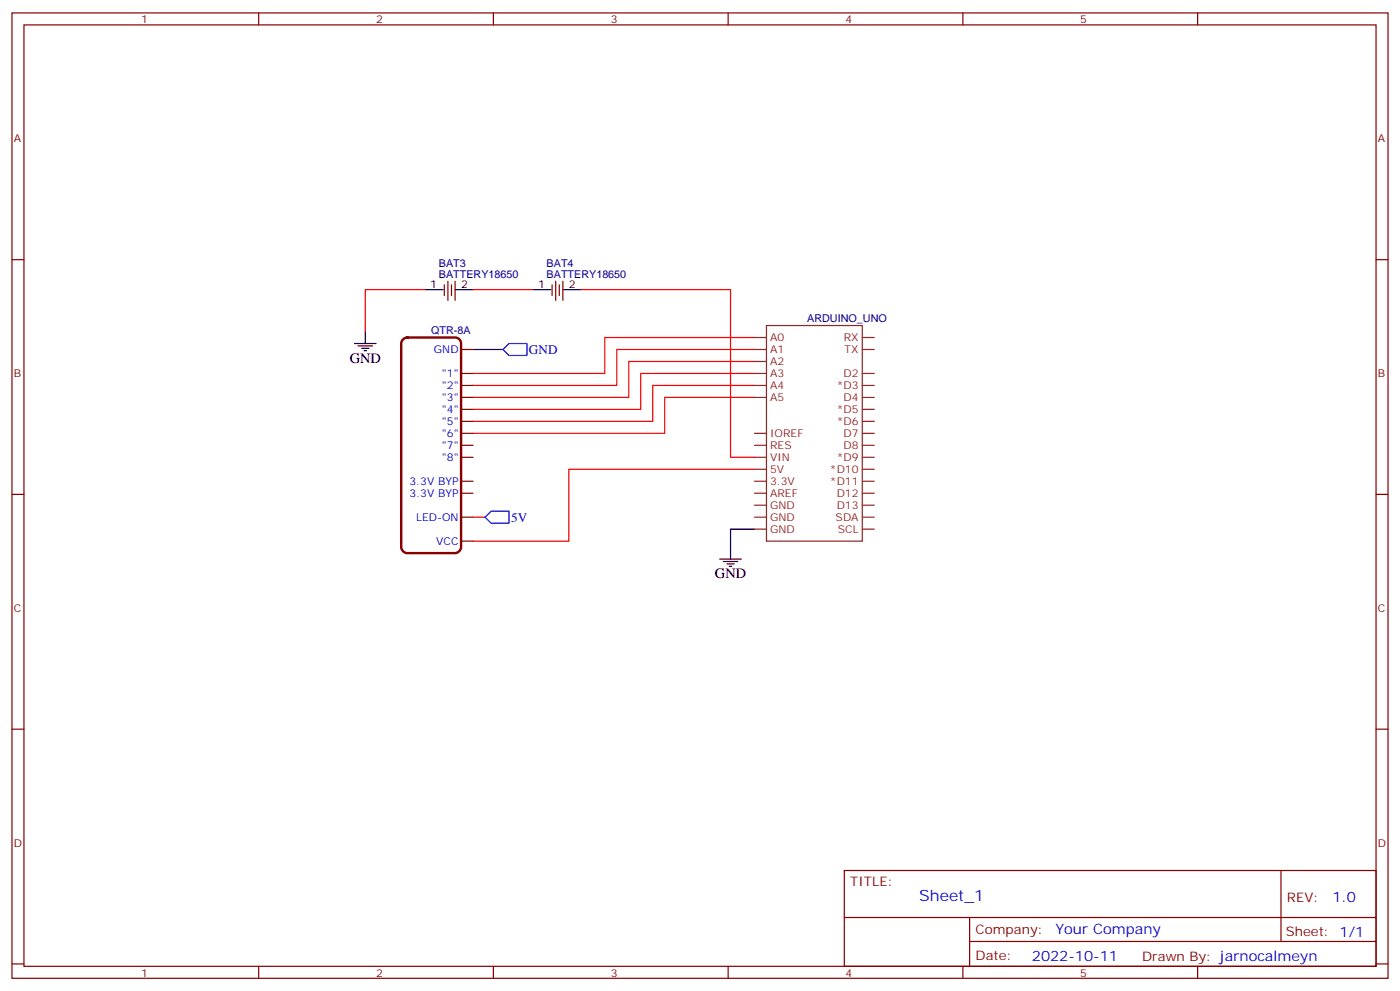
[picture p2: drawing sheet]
<svg xmlns="http://www.w3.org/2000/svg" width="412mm" height="292mm" viewBox="0 0 412 292" stroke-linecap="round" stroke-linejoin="round" font-family="sans-serif">
<g fill="none" stroke="#870000" stroke-width=".35">
<path d="M3.5 3.8h405.4v284.3h-405.4zM7.1 7.3h398.2v277.3h-398.2zM76.2 3.8v3.5M145.3 3.8v3.5M214.5 3.8v3.5M283.6 3.8v3.5M352.8 3.8v3.5M3.5 76.5h3.6M405.3 76.5h3.6M130.9 83.9v3.2M131.9 82.8v5.7M133 83.9v3.2"/>
<path d="M134.1 82.8v5.7M162.6 83.9v3.2M163.7 82.8v5.7M164.7 83.9v3.2M165.8 82.8v5.7M135.8 102.9h3.5M135.8 110h3.5M135.8 113.5h3.5M135.8 117.1h3.5M135.8 120.6h3.5M135.8 124.1h3.5M135.8 127.6h3.5"/>
<path d="M135.8 131.2h3.5M135.8 134.7h3.5M3.5 145.6h3.6M135.8 141.7h3.5M135.8 145.3h3.5M135.8 159.4h3.5M135.8 152.3h3.5M405.3 145.6h3.6M3.5 214.8h3.6M405.3 214.8h3.6M248.7 256.4h156.6v28.2h-156.6zM377.3 256.4v20.9"/>
<path d="M248.7 270.2h156.5M285.6 277.3h119.6M285.6 270.2v14.2M3.5 283.9h3.6M76.2 284.6v3.5M145.3 284.6v3.5M214.5 284.6v3.5M283.6 284.6v3.5M352.8 284.6v3.5M405.3 283.9h3.6"/>
</g>
<path d="M125.2 85.3h-17.6v12.3M139.3 85.3h17.7M171.1 85.3h44.1v49.4h7M222.2 99.4h-44v10.6h-38.9M222.2 117.1h-26.4v10.5h-56.5M222.2 113.5h-29.9v10.6h-53M222.2 110h-33.5v10.6h-49.4M222.2 106.5h-37v10.6h-45.9M222.2 102.9h-40.5v10.6h-42.4M222.2 138.2h-54.6v21.2h-28.3M139.3 152.3h3.6" fill="none" stroke="#f00" stroke-width=".35"/>
<path d="M149.9 101.2h5.3v3.5h-5.3l-1.7-1.8zM142.9 152.3l1.7-1.7h5.3v3.5h-5.3z" fill="none" stroke="#00f" stroke-width=".35"/>
<g fill="none" stroke="#000" stroke-width=".35">
<path d="M107.6 97.6v3.6M125.2 85.3h5.3M134.1 85.3h5.2M157 85.3h5.3M165.8 85.3h5.3M104.4 101.2h6.4M105.5 101.9h4.2M106.5 102.6h2.2M107.2 103.3h.7M139.3 102.9h8.9M222.2 155.9h-7v8.8M212 164.7h6.4"/>
<path d="M213.1 165.4h4.2M214.1 166.1h2.2M214.8 166.8h.7"/>
</g>
<path d="M118.8 99.9l1.1-.5h14.2a1.76 1.76 0 0 1 1.7 1.8v59.9a1.89 1.89 0 0 1-1.7 1.8h-14.2a1.89 1.89 0 0 1-1.7-1.8v-59.9z" fill="none" stroke="#870000" stroke-width=".71"/>
<g fill="none" stroke="#8c2424" stroke-width=".35">
<path d="M222.2 99.4h3.6M225.8 95.9h28.2v63.5h-28.2zM254 99.4h3.5M222.2 102.9h3.6M222.2 110h3.6M222.2 113.5h3.6M222.2 117.1h3.6M222.2 106.5h3.6M254 102.9h3.5M254 110h3.5M254 113.5h3.5M254 117.1h3.5"/>
<path d="M222.2 127.6h3.6M222.2 131.2h3.6M222.2 134.7h3.6M222.2 138.2h3.6M254 120.6h3.5M254 124.1h3.5M254 127.6h3.5M254 131.2h3.5M254 134.7h3.5M254 138.2h3.5M222.2 141.7h3.6M222.2 145.3h3.6"/>
<path d="M222.2 148.8h3.6M222.2 152.3h3.6M222.2 155.9h3.6M254 141.7h3.5M254 145.3h3.5M254 148.8h3.5M254 152.3h3.5M254 155.9h3.5"/>
</g>
<text font-size="4.6" fill="#00f" x="270.8" y="265.4">Sheet_1</text>
<g font-size="4.2">
<text x="103" y="106.8">GND</text>
<text x="210.6" y="170.3">GND</text>
</g>
<g font-size="4.2" fill="#00f">
<text x="392.5" y="265.7">1.0</text>
<text x="310.9" y="275.2">Your Company</text>
<text x="304" y="283">2022-10-11</text>
</g>
<g font-size="3.9" fill="#00f">
<text x="155.8" y="104.2">GND</text>
<text x="150.6" y="153.6">5V</text>
</g>
<g font-size="3.9" fill="#800">
<text x="250.5" y="261">TITLE:</text>
<text x="379.1" y="265.7">REV:</text>
<text x="287.4" y="275.2">Company:</text>
<text x="378.7" y="275.8">Sheet: 1/1</text>
<text x="287.4" y="282.9">Date:</text>
<text x="336.4" y="282.9">Drawn By: jarnocalmeyn</text>
</g>
<g font-size="3.2" fill="#800">
<text x="41.6" y="6.8">1</text>
<text x="110.8" y="6.8">2</text>
<text x="179.9" y="6.8">3</text>
<text x="249.1" y="6.8">4</text>
<text x="318.2" y="6.8">5</text>
<text x="4.1" y="41.9">A</text>
<text x="405.9" y="41.9">A</text>
<text x="4.1" y="111.1">B</text>
<text x="405.9" y="111.1">B</text>
<text x="4.1" y="180.2">C</text>
<text x="405.9" y="180.2">C</text>
<text x="4.1" y="249.3">D</text>
<text x="405.9" y="249.3">D</text>
<text x="41.6" y="287.6">1</text>
<text x="110.8" y="287.6">2</text>
<text x="179.9" y="287.6">3</text>
<text x="249.1" y="287.6">4</text>
<text x="318.2" y="287.6">5</text>
</g>
<g font-size="3.2" fill="#000080">
<text x="129.3" y="81.8">BATTERY18650</text>
<text x="129.3" y="78.6">BAT3</text>
<text x="161" y="81.8">BATTERY18650</text>
<text x="161" y="78.6">BAT4</text>
<text x="237.8" y="94.8">ARDUINO_UNO</text>
<text x="127" y="98.4">QTR-8A</text>
</g>
<g font-size="3.2">
<text x="126.7" y="84.9">1</text>
<text x="135.8" y="84.9">2</text>
<text x="158.5" y="84.9">1</text>
<text x="167.6" y="84.9">2</text>
</g>
<g font-size="3.2" fill="#8d2323">
<text x="226.8" y="100.5">A0</text>
<text x="248.6" y="100.5">RX</text>
<text x="226.8" y="104">A1</text>
<text x="226.8" y="107.5">A2</text>
<text x="248.8" y="104">TX</text>
<text x="226.8" y="111.1">A3</text>
<text x="248.5" y="111.1">D2</text>
<text x="226.8" y="114.6">A4</text>
<text x="226.8" y="118.1">A5</text>
<text x="246.5" y="114.6">*D3</text>
<text x="248.5" y="118.1">D4</text>
<text x="246.5" y="121.6">*D5</text>
<text x="246.5" y="125.2">*D6</text>
<text x="226.8" y="128.7">IOREF</text>
<text x="248.5" y="128.7">D7</text>
<text x="226.8" y="135.7">VIN</text>
<text x="226.8" y="132.2">RES</text>
<text x="246.5" y="135.7">*D9</text>
<text x="248.5" y="132.2">D8</text>
<text x="226.8" y="139.3">5V</text>
<text x="226.8" y="142.8">3.3V</text>
<text x="244.4" y="139.3">*D10</text>
<text x="244.4" y="142.8">*D11</text>
<text x="226.8" y="146.3">AREF</text>
<text x="226.8" y="149.9">GND</text>
<text x="246.5" y="146.3">D12</text>
<text x="246.5" y="149.9">D13</text>
<text x="226.8" y="153.4">GND</text>
<text x="246.2" y="153.4">SDA</text>
<text x="226.8" y="156.9">GND</text>
<text x="246.8" y="156.9">SCL</text>
</g>
<g font-size="3.2" fill="#00f">
<text x="127.8" y="104">GND</text>
<text x="130.2" y="111.1">&quot;1&quot;</text>
<text x="130.2" y="114.6">&quot;2&quot;</text>
<text x="130.2" y="118.1">&quot;3&quot;</text>
<text x="130.2" y="121.6">&quot;4&quot;</text>
<text x="130.2" y="125.2">&quot;5&quot;</text>
<text x="130.2" y="128.7">&quot;6&quot;</text>
<text x="130.2" y="132.2">&quot;7&quot;</text>
<text x="130.2" y="135.7">&quot;8&quot;</text>
<text x="120.6" y="142.8">3.3V BYP</text>
<text x="120.6" y="146.3">3.3V BYP</text>
<text x="122.6" y="153.4">LED-ON</text>
<text x="128.5" y="160.4">VCC</text>
</g>
</svg>
